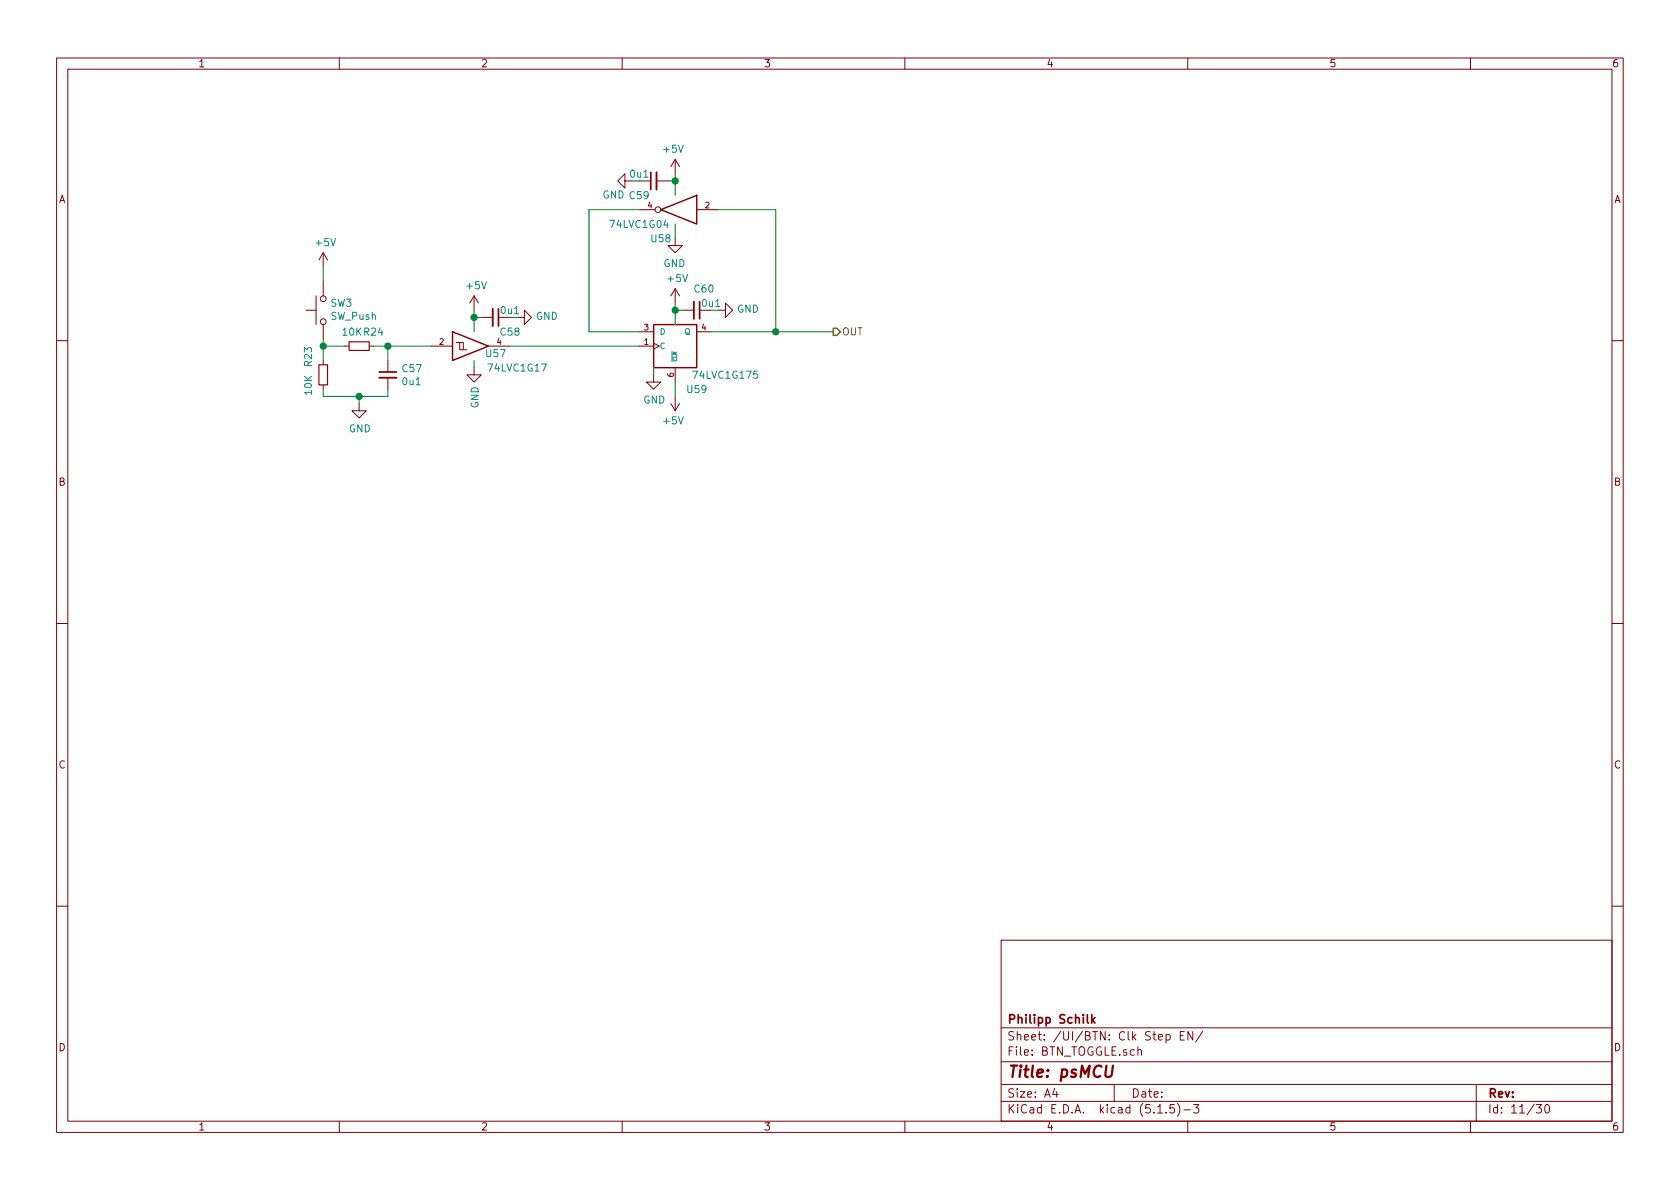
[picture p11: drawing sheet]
<svg xmlns="http://www.w3.org/2000/svg" width="297mm" height="210mm" viewBox="0 0 297 210" stroke-linecap="round" stroke-linejoin="round" font-family="sans-serif">
<g fill="none" stroke="#840000" stroke-width=".18">
<path d="M10 10.3h277v189.9h-277zM12 12.2h273v186.1h-273zM60 10.3v1.9M110 10.3v1.9M160 10.3v1.9M210 10.3v1.9M260 10.3v1.9M110.5 32v1.3l-1.3-1.3 1.3-1.3v1.3h1.3M113 32h2.1M113 37.1h2.8M116.1 32h2M119.4 28.2v2.5"/>
<path d="M119.4 28.2l.7 1.3M119.4 28.2l-.8 1.3M123.2 37.1h3.8M54.1 54.9h1.8M55.9 52.3v5.1M57.1 44.7v2.5M57.1 49.8v2.5M57.1 57.4v2.5M57.1 44.7l-.7 1.3M57.1 44.7l.8 1.3M83.8 52.3l-.7 1.3M83.8 52.3v2.6"/>
<path d="M83.8 52.3l.8 1.3M85.1 56.1h2M91.4 56.1h1.3v-1.2l1.3 1.2-1.3 1.3v-1.3M113 58.7h2.6M119.4 42.2v1.2h-1.3l1.3 1.3 1.2-1.3h-1.2M119.4 51v2.6M119.4 51l-.8 1.3M119.4 51l.7 1.3M120.6 54.9h2.1M123.2 58.7h2.5M127 54.9h1.3v-1.3l1.2 1.3-1.2 1.2v-1.2M10 60.2h2"/>
<path d="M57.1 63.7v.8M57.1 68.1v.7M61 61.2h.7M63.5 71.4v1.2h1.3l-1.3 1.3-1.3-1.3h1.3M65.3 61.2h.7M68.6 63.7v2.1M68.6 66.8v2M76.2 61.2h3.8M80.6 60.6h.7v1.2h1.2M81.3 60.6h.6v1.2M83.8 65v1.3h1.3l-1.3 1.3-1.3-1.3h1.3M86.4 61.2h3.8"/>
<path d="M113 61.2h2.6M115.6 66.3v1.3h1.2l-1.2 1.2-1.3-1.2h1.3M115.6 60.7l1 .5-1 .5M118.6 71.4l.8 1.2M119.4 65v2.6M119.4 70.1v2.5M120.1 71.4l-.7 1.2M285 60.2h2M10 110.3h2M285 110.3h2M10 160.2h2M177 166.3h108v32h-108z"/>
<path d="M285 160.2h2M60 198.3v1.9M110 198.3v1.9M160 198.3v1.9M177 194.8h108M177 191.8h108M177 187.8h108M177 181.8h108M186.5 192.5l-.4 1h1M186.8 193v1M197 191.8v3M201.2 185.7l.2-.1 .4 .1v.9"/>
<path d="M201.2 185.1v1.5M204.7 196.8h.8M206.2 196.7v.1M206.2 183l.4-.1 .3 .3-.1 .6-.2 .1-.4-.1M206.2 182.9v1.5M207.6 195.3h-.7l-.1 .7 .2-.1 .5 .1 .2 .2-.1 .5-.2 .1-.6-.1M208.2 195.1a1.71 1.71 0 0 1 0 2.3M208.7 183.1h.5M209.3 196.3h1.2M209.4 182.4h-.7v1.5h.7M210 198.3v1.9M210.9 182.4v1.5l-.9-1.5v1.5"/>
<path d="M211 195.3h1l-.5 .6 .4 .1v.7l-.2 .1-.7-.1M212.7 182.3l-1.3 2M260 198.3v1.9M261 191.8v6.5M271.6 195.3h.9l-.4 .6 .4 .1v.7l-.2 .1-.7-.1M273.3 195.4l.3-.1a.94 .94 0 0 1 0 1.5h-.1a1 1 0 0 1-.2-1.4z"/>
<circle cx="116.3" cy="37.1" r=".51"/>
<circle cx="57.2" cy="56.9" r=".51"/>
<circle cx="57.2" cy="52.8" r=".51"/>
</g>
<path d="M195.6 188.4l-.2 1.7 .2 .2a.66 .66 0 0 0 1-.2l.2-1.7" fill="none" stroke="#840000" stroke-width=".41"/>
<path d="M115.1 30.5v3M88.1 54.6v3.1M123.7 53.3v3.1M67.1 65.8h3M192.3 179.4v1.3l.2 .2M193 179.4v1.5M193.6 179.9l-.6 .6M193.2 180.4l.4 .5" fill="none" stroke="#840000" stroke-width=".3"/>
<path d="M116.1 30.5v3M87.1 54.6v3.1M122.7 53.3v3.1M67.1 66.8h3" fill="none" stroke="#840000" stroke-width=".33"/>
<path d="M116.8 37.1l6.4-2.6v5.1zM80 58.7l6.4 2.5-6.4 2.5zM115.6 57.4h7.6v7.6h-7.6z" fill="none" stroke="#840000" stroke-width=".25"/>
<path d="M56.4 64.5h1.5v3.6h-1.5zM61.7 60.4h3.6v1.6h-3.6z" fill="none" stroke="#840000" stroke-width=".2"/>
<g fill="none" stroke="#008400" stroke-width=".18">
<path d="M113 37.1h-8.9v21.6h8.9M118.1 32h1.3M119.4 30.7v3.8M119.4 39.6v2.6M127 37.1h10.2v21.6M57.1 47.2v2.6M57.1 59.9v3.8M83.8 54.9v3.8M83.8 56.1h1.3M119.4 53.6v3.8M119.4 54.9h1.2M125.7 58.7h21.6"/>
<path d="M57.1 61.2h3.9M57.1 68.8v1.3h11.5v-1.3M63.5 70.1v1.3M66 61.2h10.2M68.6 61.2v2.5M83.8 63.7v1.3M90.2 61.2h22.8M115.6 65v1.3M119.4 67.6v2.5"/>
</g>
<path d="M147.3 58h.7l.6 .7-.6 .6h-.7z" fill="none" stroke="#848400" stroke-width=".25"/>
<g fill="#008400" stroke="#008400" stroke-width=".25">
<circle cx="68.6" cy="61.2" r=".51"/>
<circle cx="137.2" cy="58.7" r=".51"/>
<circle cx="63.5" cy="70.1" r=".51"/>
<circle cx="57.2" cy="61.2" r=".51"/>
<circle cx="119.4" cy="54.9" r=".51"/>
<circle cx="83.8" cy="56.1" r=".51"/>
<circle cx="119.4" cy="32" r=".51"/>
</g>
<text font-size="2.8" fill="#840000" x="178" y="190.5">Title: psMCU</text>
<g font-size="2.1" fill="#840000">
<text x="178" y="184">Sheet: /UI/BTN: Clk Step EN/</text>
<text x="178" y="181">Philipp Schilk</text>
<text x="178" y="186.7">File: BTN_TOGGLE.sch</text>
<text x="178" y="196.9">KiCad E.D.A. kicad (5.1.5)-3</text>
<text x="178" y="194.1">Size: A4</text>
<text x="200" y="194.1">Date:</text>
<text x="263" y="194.1">Rev:</text>
<text x="263" y="196.9">Id: 11/30</text>
</g>
<g font-size="1.8" fill="#840000">
<text x="35" y="11.9">1</text>
<text x="85" y="11.9">2</text>
<text x="135" y="11.9">3</text>
<text x="185" y="11.9">4</text>
<text x="235" y="11.9">5</text>
<text x="285" y="11.9">6</text>
<text x="10.4" y="35.9">A</text>
<text x="285.4" y="35.9">A</text>
<text x="10.4" y="85.9">B</text>
<text x="285.4" y="85.9">B</text>
<text x="10.4" y="135.9">C</text>
<text x="285.4" y="135.9">C</text>
<text x="10.4" y="185.9">D</text>
<text x="285.4" y="185.9">D</text>
<text x="35" y="199.9">1</text>
<text x="85" y="199.9">2</text>
<text x="135" y="199.9">3</text>
<text x="185" y="199.9">4</text>
<text x="235" y="199.9">5</text>
<text x="285" y="199.9">6</text>
</g>
<g font-size="1.8" fill="#008484">
<text x="117.4" y="27">+5V</text>
<text x="106.5" y="35.1">GND C59</text>
<text x="108.1" y="40.3">74LVC1G04</text>
<text x="55.9" y="43.5">+5V</text>
<text x="115.2" y="42.8">U58</text>
<text x="117.3" y="47.2">GND</text>
<text x="82.6" y="51.1">+5V</text>
<text x="118.2" y="49.9">+5V</text>
<text x="122.8" y="51.7">C60</text>
<text x="58.5" y="54.2">SW3</text>
<text x="58.5" y="56.6">SW_Push</text>
<text x="60.6" y="59.4">10K R24</text>
<text x="88.5" y="59.4">C58</text>
<text x="94.7" y="56.6">GND</text>
<text x="130.3" y="55.3">GND</text>
<text x="55.2" y="64.7" transform="rotate(-90 55.2 64.7)">R23</text>
<text x="71.2" y="65.8">C57</text>
<text x="86" y="63.2">U57</text>
<text x="86.5" y="65.7">74LVC1G17</text>
<text x="55.2" y="69.8" transform="rotate(-90 55.2 69.8)">10K</text>
<text x="71.2" y="68.1">0u1</text>
<text x="113.7" y="71.4">GND</text>
<text x="121.6" y="69.5">U59</text>
<text x="122.9" y="67">74LVC1G175</text>
<text x="61.7" y="76.4">GND</text>
<text x="84.6" y="72.2" transform="rotate(-90 84.6 72.2)">GND</text>
<text x="117.4" y="75.1">+5V</text>
</g>
<g font-size="1.8" fill="#008400">
<text x="111.5" y="31.4">0u1</text>
<text x="88.6" y="55.5">0u1</text>
<text x="124.2" y="54.3">0u1</text>
</g>
<text font-size="1.8" fill="#848400" x="148.8" y="59.3">OUT</text>
<g font-size="1.4" fill="#840000">
<text x="114.6" y="36.8">4</text>
<text x="124.7" y="36.8">2</text>
<text x="113.9" y="58.4">3</text>
<text x="124.1" y="58.4">4</text>
<text x="77.7" y="61">2</text>
<text x="87.9" y="61">4</text>
<text x="113.9" y="61">1</text>
<text x="119.1" y="66.7" transform="rotate(-90 119.1 66.7)">6</text>
</g>
<g font-size="1.4" fill="#008484">
<text x="116.6" y="59.2">D</text>
<text x="121.1" y="59.2">Q</text>
<text x="116.6" y="61.7">C</text>
</g>
<text font-size=".9" fill="#008484" x="119.7" y="64" transform="rotate(-90 119.7 64)">CLR</text>
</svg>
